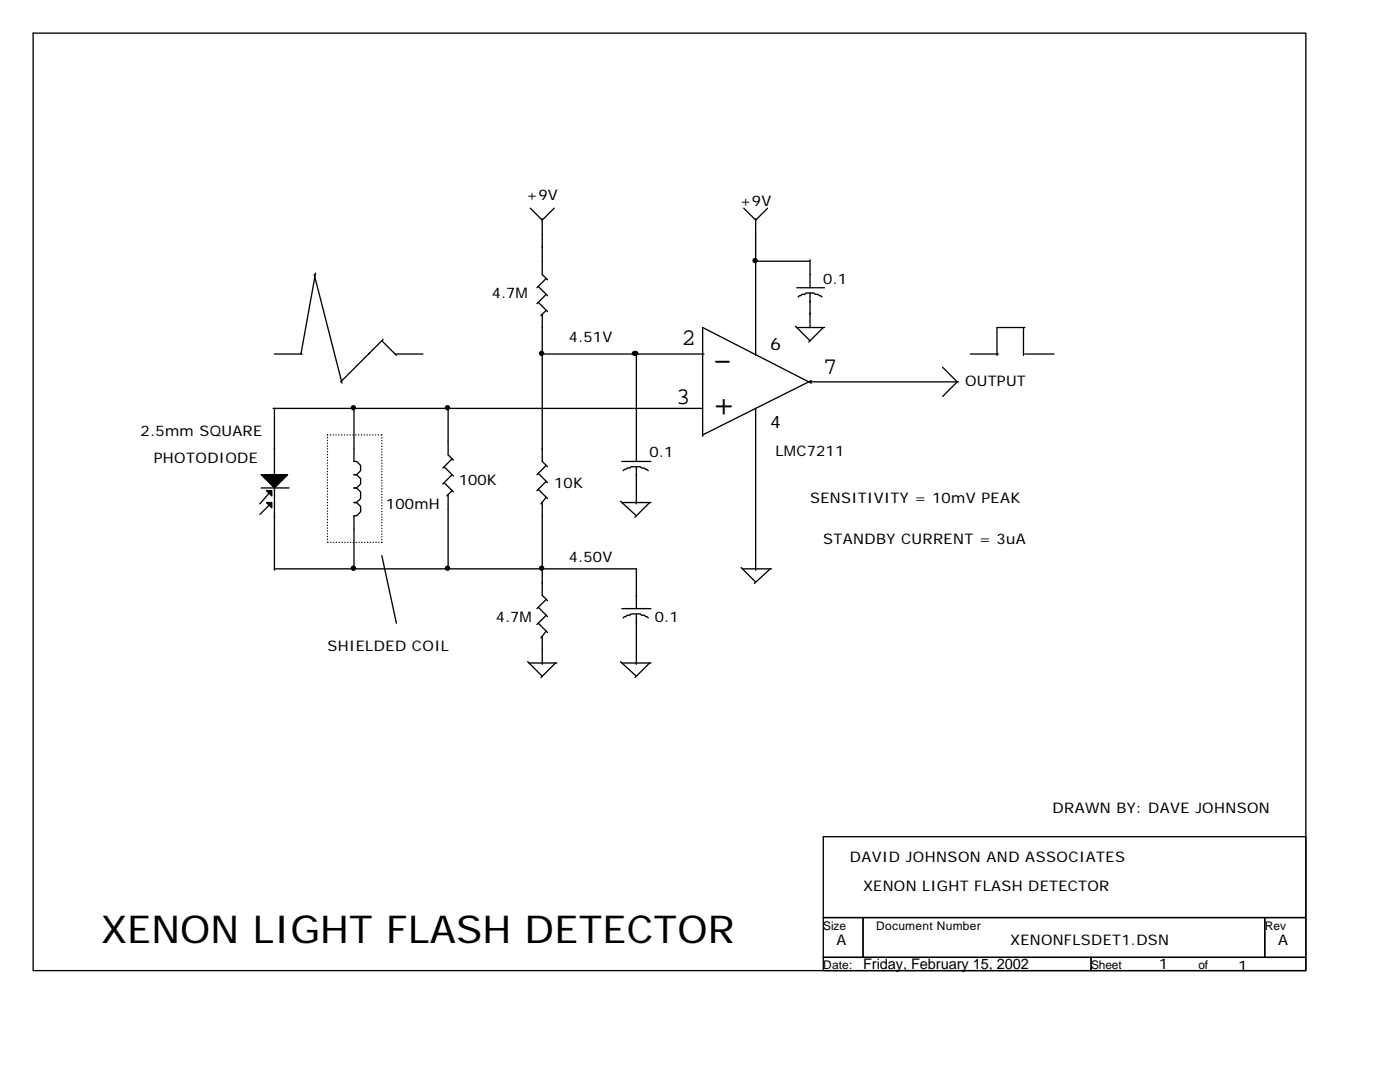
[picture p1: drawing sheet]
<svg xmlns="http://www.w3.org/2000/svg" width="279mm" height="216mm" viewBox="0 0 279 216" stroke-linecap="round" stroke-linejoin="round" font-family="sans-serif">
<g fill="none" stroke="#000" stroke-width=".26">
<path d="M6.6 6.6h254v187.1h-254zM62.7 54.8l5.6 21.7M63 54.5l-2.9 16.1M105.8 41.5l2.4 2.4 2.4-2.4M107.4 57.2l1.9 1.8M108.2 43.7v11.1l1.1 1M109 55.6l-1.8 1.8M109 58.7l-1.8 1.9M148.4 41.5l2.4 2.4 2.4-2.4M150.5 52.1h11.2M150.8 43.7v27.2M159 57.4h5.6"/>
<path d="M161.7 58.5h.8l.2 .2h.5l.8 .6M161.7 58.5h-.8l-.3 .2h-.5l-.8 .6M161.7 51.9v5.5M161.7 58.5v6.9M54.8 70.6h5.5M76.2 68l2.9 2.9M76.5 67.7l-8.5 8.5M78.8 70.6h5.6M107.4 60.3l1.9 1.9M108.2 70.6h32.3M108.2 62.7v29.4l1.1 1M109 61.9l-1.1 1.1"/>
<path d="M127 70.4v21.7M158.7 65.1l3 2.9M159 65.4h5.6M161.7 76.2h29.6M161.9 76.5l-21.7-11.1v21.6M161.9 75.9l-21.7 10.9M164.3 65.4l-2.9 2.9M188.1 73.3l2.9 2.9-2.9 2.9M193.7 70.6h5.5M204.3 65.4v5.5M204.5 70.6h5.8M204.5 65.4h-5.5v5.5"/>
<path d="M52.1 97.4h5.6M53.7 98.4l-1.8 2.1M54.5 81.5h85.7M54.8 81.5v13.5M54.8 97.4v16.4M70.6 81.2v10.9h.6l.8 .8v1l-.8 .8h-.6h.6l.8 .8v1.1l-.8 .8h-.6h.6l.8 .8v1.3l-.8 .8h-.6h.6l.8 .8v1l-.8 .8h-.6v10.9M88.6 93.1l1.9 1.9M88.6 96.3l1.9 1.9M89.4 81.2v9.6l1.1 1M89.4 98.7v15.1M90.2 91.5l-1.8 1.9M90.2 94.7l-1.8 1.9"/>
<path d="M90.2 97.9l-1 1.1M107.4 94.5l1.9 1.8M107.4 97.6l1.9 1.9M109 92.9l-1.8 1.8M109 96l-1.8 1.9M109 99.2l-1.1 1.3M124.1 92.1h5.8M127 93.1h.8l.3 .3h.5l.8 .5M127 93.1h-1.1l-.2 .3h-.6l-.7 .5M127 93.1v7.4M150.8 81.5v32.3M53.7 100.8l-1.8 1.9"/>
<path d="M54.8 113.5h72.2v7.9M76.2 110.9l2.9 13.5M108.2 100.3v18.5l1.1 1.1M109 119.6l-1.8 1.8M123.8 100l3.2 2.9M124.1 100.3h5.8M129.6 100.3l-2.9 2.9M147.9 113.2l2.9 3M148.2 113.5h5.8M153.7 113.5l-3.2 2.9M105.3 132l2.9 2.9M105.6 132.3h5.5"/>
<path d="M107.4 121.2l1.9 1.8M107.4 124.4l1.9 1.8M108.2 127v5.6M109 122.8l-1.8 1.8M109 125.9l-1.1 1.4M110.9 132.3l-3 2.9M123.8 132l3.2 2.9M124.1 132.3h5.8M124.1 121.4h5.8M127 122.5h.8l.3 .3h.5l.8 .5M127 122.5h-1.1l-.2 .3h-.6l-.7 .5M127 122.5v10.1"/>
<path d="M129.6 132.3l-2.9 2.9M164.3 167h96.3v16.1h-96.3zM164.3 183.1h7.9v7.9h-7.9zM164.3 191h53.5v2.7h-53.5zM172.2 183.1h80.2v7.9h-80.2zM217.8 191h42.8v2.7h-42.8zM252.4 183.1h8.2v7.9h-8.2z"/>
</g>
<path d="M65.4 86.8h11.1M76.2 86.8v21.7M65.4 108.2v-21.7M76.2 108.2h-11.1" fill="none" stroke="#000" stroke-width=".26" stroke-dasharray="0 .5"/>
<g fill="#000" stroke="#000" stroke-width=".26">
<path d="M52.1 94.7h5.3l-2.6 2.7z" fill-rule="evenodd"/>
<path d="M53.2 97.9h1v1.1z" fill-rule="evenodd"/>
<path d="M53.2 100.3h1v1z" fill-rule="evenodd"/>
</g>
<g fill="#000" stroke="#000" stroke-width=".26">
<path d="M126.3 70.3a.5 .5 0 0 1 .6-.2 .5 .5 0 0 1 .3 .6 .5 .5 0 0 1-.6 .2 .5 .5 0 0 1-.3-.6z"/>
<circle cx="150.7" cy="52" r=".4"/>
<circle cx="108.1" cy="70.5" r=".4"/>
<circle cx="70.5" cy="81.4" r=".4"/>
<circle cx="89.3" cy="81.4" r=".4"/>
<circle cx="70.5" cy="113.4" r=".4"/>
<circle cx="89.3" cy="113.4" r=".4"/>
<circle cx="108.1" cy="113.4" r=".4"/>
</g>
<text font-size="7.7" x="20.1" y="188.1">XENON LIGHT FLASH DETECTOR</text>
<g font-size="7.1">
<text x="142.1" y="74.1">-</text>
<text x="142.3" y="83.1">+</text>
</g>
<g font-size="4.8">
<text x="136" y="68.8">2</text>
<text x="164.3" y="74.6">7</text>
<text x="134.9" y="80.7">3</text>
</g>
<g font-size="3.4">
<text x="153.7" y="69.8">6</text>
<text x="153.7" y="85.5">4</text>
</g>
<g font-size="2.9">
<text x="105" y="40">+9V</text>
<text x="147.6" y="41">+9V</text>
<text x="98.2" y="59.5">4.7M</text>
<text x="164.3" y="56.6">0.1</text>
<text x="113.5" y="68.3">4.51V</text>
<text x="192.6" y="77">OUTPUT</text>
<text x="28" y="87">2.5mm SQUARE</text>
<text x="30.7" y="92.3">PHOTODIODE</text>
<text x="129.6" y="91.3">0.1</text>
<text x="154.8" y="91">LMC7211</text>
<text x="77" y="101.6">100mH</text>
<text x="91.5" y="96.8">100K</text>
<text x="110.6" y="97.4">10K</text>
<text x="161.7" y="100.3">SENSITIVITY = 10mV PEAK</text>
<text x="113.5" y="112.2">4.50V</text>
<text x="164.3" y="108.5">STANDBY CURRENT = 3uA</text>
<text x="99" y="124.1">4.7M</text>
<text x="130.7" y="124.1">0.1</text>
<text x="65.4" y="129.9">SHIELDED COIL</text>
<text x="210.1" y="162.2">DRAWN BY: DAVE JOHNSON</text>
<text x="169.6" y="172">DAVID JOHNSON AND ASSOCIATES</text>
<text x="172.2" y="177.8">XENON LIGHT FLASH DETECTOR</text>
<text x="167" y="188.6">A</text>
<text x="201.6" y="188.6">XENONFLSDET1.DSN</text>
<text x="255.1" y="188.6">A</text>
<text x="172.2" y="193.4">Friday, February 15, 2002</text>
<text x="231.2" y="193.4">1</text>
<text x="247.1" y="193.7">1</text>
</g>
<g font-size="2.4">
<text x="164.3" y="185.5">Size</text>
<text x="174.9" y="185.5">Document Number</text>
<text x="252.4" y="185.5">Rev</text>
<text x="164.3" y="193.4">Date:</text>
<text x="217.8" y="193.4">Sheet</text>
<text x="239.2" y="193.4">of</text>
</g>
</svg>
